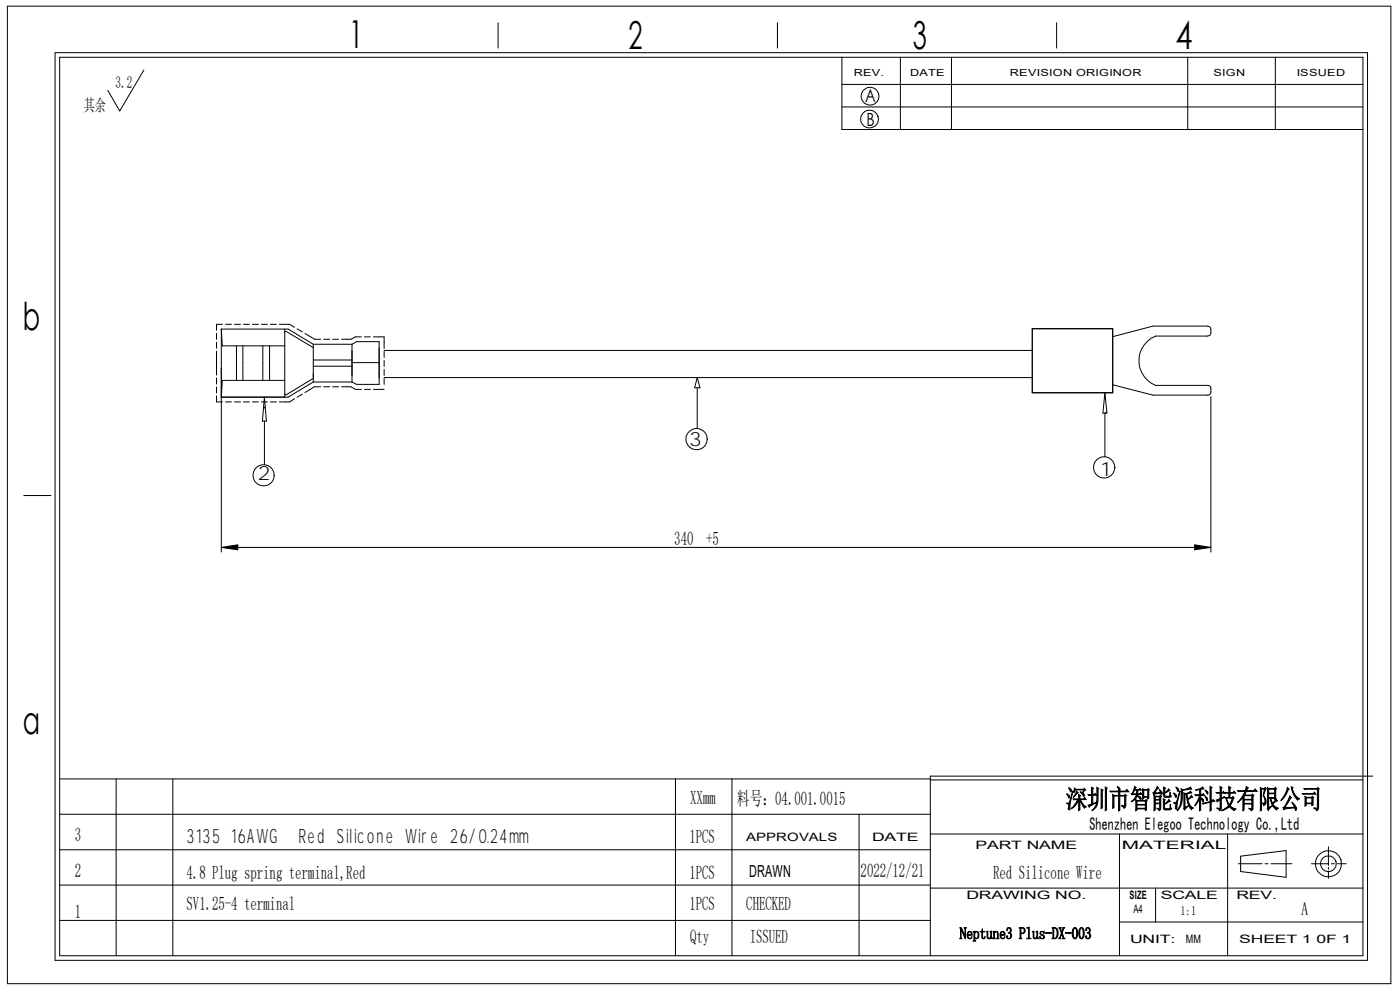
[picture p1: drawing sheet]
<svg xmlns="http://www.w3.org/2000/svg" width="297mm" height="210mm" viewBox="0 0 297 210" stroke-linecap="round" stroke-linejoin="round" font-family="sans-serif">
<g fill="none" stroke="#000" stroke-width=".21">
<path d="M1.6 1.3h293.5v207.4h-293.5zM11.7 11.2h278.4v192.5h-278.4zM12.7 12.1h276.4v190.6h-276.4zM30.5 14.9l-5.1 8.6-2.5-4.3M105.7 4.8v5.4M164.9 4.8v5.4M178.6 17.9h110.5M178.6 12.1v15.4h110.5M191 12.1v15.4M201.8 12.1v15.4M224.2 4.8v5.4M252 12.1v15.4"/>
<path d="M270.6 12.1v15.4M178.6 22.7h110.5M45.9 70.7v1.3M45.9 72.6v1.3M45.9 74.5v5M46.9 69.8v47.3M46.9 69.8h14.2l5.4 3.2M46.9 69.8l.3 3.6h13.2M47.2 68.8h-1.3v1.3M47.8 68.8h1.3M49.7 68.8h1.3M50.2 73.4v7.3"/>
<path d="M51.5 73.4v7.3M51.6 68.8h1.3M53.6 68.8h1.2M55.5 68.8h1.2M55.8 73.4v7.3M57.2 73.4v7.3M57.4 68.8h1.2M59.3 68.8h2.1l1.1 .6M60.4 69.8v14.4M60.4 70.3h.3l5.8 3.4M63 69.8l1.1 .6M64.7 70.7l2.1 1.3h1.2"/>
<path d="M66.5 77.7h8.2M66.5 76.4h8.2M66.5 73v8M66.5 73h8.2M68.7 72h1.2M70.6 72h1.2M74.7 73l.9-.5h4.8v9h-4.8l-.9-.5M74.7 73v8M74.7 76.9h5.7M76.7 71.5h-1.3l-1 .5h-1.9M77.3 71.5h1.3M79.2 71.5h2.3v2.4"/>
<path d="M81.5 74.5v1.3M81.5 76.5v1.2M81.5 78.4v1.2M81.5 74.3h137.5M219 69.7h17.1v13.6h-17.1zM236.1 71.4l8.5-2.2h11.6a.66 .66 0 0 1 .7 .7v.7a.66 .66 0 0 1-.7 .7h-11a5.6 5.6 0 0 0-3.6 5.2 5.6 5.6 0 0 0 3.6 5.2h11a.65 .65 0 0 1 .7 .7v.7a.65 .65 0 0 1-.7 .7h-11.6l-8.5-2.2M45.9 84v1.3h1.3M45.9 80.2v1.2M45.9 82.1v1.3M47.8 85.3h1.3M49.7 85.3h1.3M51.6 85.3h1.3"/>
<path d="M53.6 85.3h1.2M55.5 85.3h1.2M56.1 89.3v9.3M56.1 84.2l.4 5.1h-.8zM56.3 86.3l-.4 .4M57.4 85.3h1.2M60.4 80.7h-13.2l-.3 3.5h14.2l5.4-3.2M62.5 84.6l-1.1 .7h-2.1M64.1 83.6l-1.1 .6M66.5 80.3l-5.8 3.4h-.3M66.5 81h8.2M66.8 82h1.2"/>
<path d="M66.8 82l-2.1 1.3M68.7 82h1.2M70.6 82h1.2M72.5 82h1.9l1 .6h1.3M77.3 82.6h1.3M79.2 82.6h2.3M81.5 80.3v1.2M81.5 80.1h137.5M147.9 80.1l.6 2.2h-1.1zM147.9 82.3v8.6M234.4 87.6v9.3M234.4 83.3l.4 4.3h-.8z"/>
<path d="M234.8 87.4l-.3 .2M256.9 84.1v33M5 105.1h5.8M46.9 116.1l3.6-.5v1zM46.9 116.1h210M253.4 115.6l3.5 .5-3.5 .5zM12.7 172.7h184.7M12.7 165.2h184.7M24.6 165.2v37.5M36.7 165.2v37.5M143.3 165.2v37.5M155.3 165.2v37.5"/>
<path d="M182.2 172.7v30M197.4 165.4h91.7M197.4 176.9h91.7M237.5 176.9v25.8M260.4 176.9v25.8M281.8 179.6v4M291.2 164.6h-93.8v38.1M12.7 180.3h184.7M12.7 195.2h184.7M12.7 187.7h184.7M197.4 188.4h91.7M237.5 195.6h51.6"/>
<path d="M245.2 188.4v7.2M262.7 183.2h5.1M263.2 181.6l9.6-1.2v5.7l-9.6-1.2zM268.4 183.2h.6M269.7 183.2h4.4M278.2 183.2h3.6M281.8 184v.4M281.8 184.7v1.6M282.4 183.2h.7M283.7 183.2h1.9"/>
<circle cx="184.5" cy="25.3" r="1.89"/>
<circle cx="184.6" cy="20.4" r="1.88"/>
<circle cx="147.8" cy="93.2" r="2.25"/>
<circle cx="234.2" cy="99.1" r="2.27"/>
<circle cx="55.9" cy="100.8" r="2.25"/>
<circle cx="281.8" cy="183.2" r="1.68"/>
<circle cx="281.8" cy="183.2" r="2.78"/>
</g>
<path d="M46.9 116.1l3.6-.5v1zM253.4 115.6l3.5 .5-3.5 .5z" fill="#000"/>
<g font-size="8.2">
<text x="74.1" y="10.2">1</text>
<text x="133.3" y="10.4">2</text>
<text x="193.7" y="10.5">3</text>
<text x="249.4" y="10.5">4</text>
<text x="4.8" y="70">b</text>
<text x="4.9" y="155.7">a</text>
</g>
<text font-size="5.6" x="226.1" y="171.4">深圳市智能派科技有限公司</text>
<g font-size="4.2">
<text x="146.2" y="94.6">3</text>
<text x="54.7" y="101.9">2</text>
<text x="233.6" y="100.9">1</text>
<text x="39.6" y="178.7">3135</text>
<text x="49.1" y="178.7">16AWG</text>
<text x="63.3" y="178.7">Red Silicone Wire 26/0.24mm</text>
</g>
<g font-size="4">
<text x="143" y="115.6">340 +5</text>
<text x="146.4" y="170.5">XXmm</text>
<text x="156.3" y="170.7">料号：04.001.0015</text>
<text x="15.9" y="178.4">3</text>
<text x="146.3" y="178.7">1PCS</text>
<text x="15.9" y="186">2</text>
<text x="39.6" y="186.4">4.8 Plug spring terminal,Red</text>
<text x="146.3" y="186.4">1PCS</text>
<text x="182.6" y="186">2022/12/21</text>
<text x="210.7" y="186.4">Red Silicone Wire</text>
<text x="15.9" y="194.7">1</text>
<text x="39.6" y="193.1">SV1.25-4 terminal</text>
<text x="146.3" y="193.1">1PCS</text>
<text x="158.3" y="193.1">CHECKED</text>
<text x="146.4" y="200">Qty</text>
<text x="159" y="200">ISSUED</text>
</g>
<g font-size="3.9">
<text x="183.6" y="21.6">A</text>
<text x="183.8" y="26.6">B</text>
<text x="231.1" y="176">Shenzhen Elegoo Technology Co.,Ltd</text>
<text x="276.1" y="194.1">A</text>
</g>
<g font-size="3.5">
<text x="17.8" y="23.5">其余</text>
<text x="24.5" y="18.7">3.2</text>
<text x="159" y="186">DRAWN</text>
<text x="203.6" y="199.2">Neptune3 Plus-DX-003</text>
</g>
<text font-size="2.8" x="250.4" y="194.2">1:1</text>
<g font-size="2.5">
<text x="158.3" y="178.4">APPROVALS</text>
<text x="185" y="178.4">DATE</text>
<text x="207" y="180.1">PART NAME</text>
<text x="238" y="180.1">MATERIAL</text>
<text x="205" y="190.7">DRAWING NO.</text>
<text x="239.6" y="190.7">SIZE</text>
<text x="246.3" y="190.7">SCALE</text>
<text x="262.3" y="190.7">REV.</text>
<text x="240.5" y="193.8">A4</text>
<text x="239.7" y="199.9">UNIT:</text>
<text x="251.5" y="199.9">MM</text>
<text x="262.9" y="199.9">SHEET 1</text>
<text x="279.3" y="199.9">0F 1</text>
</g>
<g font-size="2.1">
<text x="181.1" y="16.1">REV.</text>
<text x="193.1" y="16.1">DATE</text>
<text x="214.2" y="16.1">REVISION ORIGINOR</text>
<text x="257.4" y="16.1">SIGN</text>
<text x="275.1" y="16.1">ISSUED</text>
</g>
</svg>
